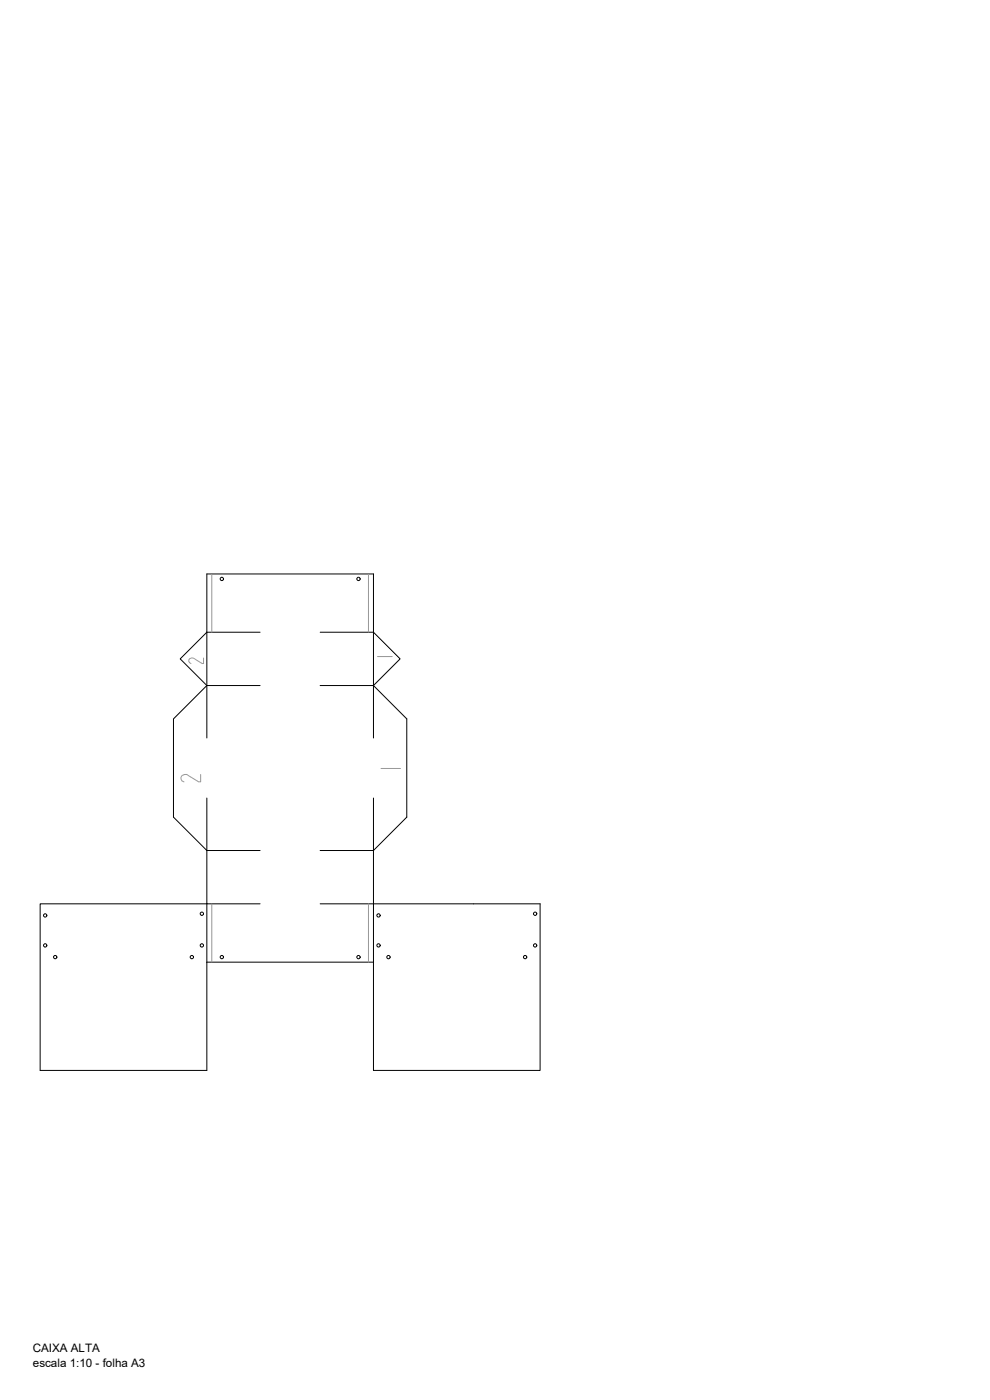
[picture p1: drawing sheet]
<svg xmlns="http://www.w3.org/2000/svg" width="297mm" height="420mm" viewBox="0 0 297 420" stroke-linecap="round" stroke-linejoin="round" font-family="sans-serif">
<!-- layer: 4. DOBRAS -->
<path d="M78 189.7h-15.9v31.8M96.1 189.7h16v31.8M62.1 205.7h15.9M96.1 205.7h16M62.1 239.5v15.7h15.9M112.1 239.5v15.7h-16M78 271.3h-15.9v17.5M96.1 271.3h16v17.5" fill="none" stroke="#000" stroke-width=".3"/>
<!-- layer: 1. CORTE -->
<path d="M62.1 172.3h50v17.4l8 8-8 8 9.9 10.1v29.4l-9.9 10v16.1h50v49.9h-50v-32.4h-50v32.4h-50.1v-49.9h50.1v-16.1l-10.1-10v-29.4l10.1-10.1-8-8 8-8z" fill="none" stroke="#000" stroke-width=".3"/>
<!-- layer: 3. CONTORNO -->
<path d="M63.5 172.3v17.4M110.6 172.3v17.4M63.5 271.3v17.5M110.6 271.3v17.5" fill="none" stroke="#989898" stroke-width=".3"/>
<!-- layer: 2. GRAVURA -->
<g fill="none" stroke="#000" stroke-width=".3">
<circle cx="66.6" cy="173.7" r=".5"/>
<circle cx="107.6" cy="173.7" r=".5"/>
<circle cx="13.6" cy="274.7" r=".5"/>
<circle cx="60.6" cy="274.2" r=".5"/>
<circle cx="113.6" cy="274.7" r=".5"/>
<circle cx="160.6" cy="274.2" r=".5"/>
<circle cx="13.6" cy="283.7" r=".5"/>
<circle cx="16.6" cy="287.2" r=".5"/>
<circle cx="57.6" cy="287.2" r=".5"/>
<circle cx="60.6" cy="283.7" r=".5"/>
<circle cx="66.6" cy="287.2" r=".5"/>
<circle cx="107.6" cy="287.2" r=".5"/>
<circle cx="113.6" cy="283.7" r=".5"/>
<circle cx="116.6" cy="287.2" r=".5"/>
<circle cx="157.6" cy="287.2" r=".5"/>
<circle cx="160.6" cy="283.7" r=".5"/>
</g>
<!-- layer: 5. TEXTO -->
<path d="M61.1 197.5v1.6h-.5l-2.6-1.6-1.1 .2a.86 .86 0 0 0 .4 1.4M113.3 197h4.4M60.2 232.4v2.3h-.6l-3.6-2.3-1.4 .3a1.13 1.13 0 0 0 .6 2M114.3 230.6h5.9" fill="none" stroke="#989898" stroke-width=".3"/>
<g font-size="3.5">
<text x="9.8" y="405.8">CAIXA ALTA</text>
<text x="9.9" y="410.1">escala 1:10 - folha A3</text>
</g>
</svg>
